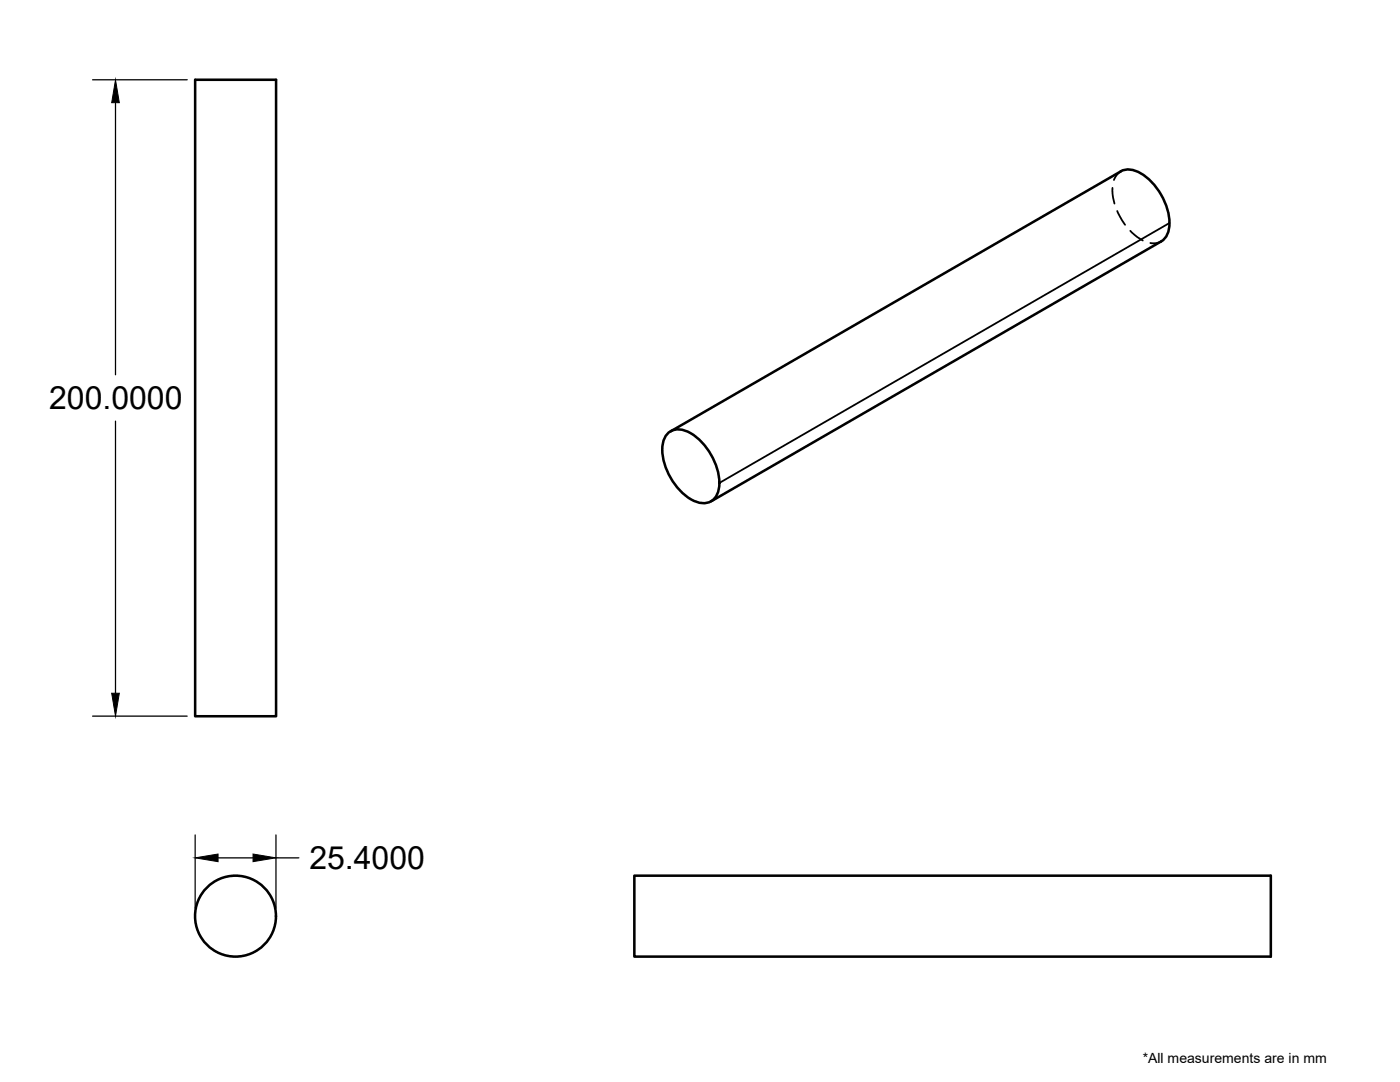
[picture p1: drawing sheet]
<svg xmlns="http://www.w3.org/2000/svg" width="279mm" height="216mm" viewBox="0 0 279 216" stroke-linecap="round" stroke-linejoin="round" font-family="sans-serif">
<!-- layer: MD_Visible -->
<g fill="none" stroke="#000" stroke-width=".51">
<path d="M38.9 15.9h16.2v127h-16.2zM223.7 34.2a4.3 4.3 0 0 1 4.4 .6 12.2 12.2 0 0 1 5.2 11 3.4 3.4 0 0 1-1.6 2.4l-89.8 51.8M223.7 34.2l-89.8 51.9M133.3 86.5a3.7 3.7 0 0 1 4.6 0 12.3 12.3 0 0 1 5.6 10.9 3.2 3.2 0 0 1-4.7 2.7 12.1 12.1 0 0 1-6.6-11.4l.3-.9zM126.6 174.7h127v16.2h-127z"/>
<circle cx="47" cy="182.8" r="8.1"/>
</g>
<!-- layer: MD_Hidden -->
<path d="M222 37.5v1.3l.4 1.8M223.7 34.2l-.8 .6-.6 1.1M223 42.1l1.5 2.8M225.6 46.1l1.4 1.2 1.1 .7M231.7 48.2l-.9 .3h-1.2" fill="none" stroke="#000" stroke-width=".36"/>
<!-- layer: MD_Visible Narrow -->
<path d="M233.4 44.5l-89.8 51.9" fill="none" stroke="#000" stroke-width=".36"/>
<!-- layer: 0 -->
<path d="M18.5 15.9h18.9M23.1 20.5v54.3M23.1 84v54.3M18.5 142.9h18.9M38.9 166.6v14.6M43.5 171.2h7M55.1 166.6v14.6M55.1 171.2h4.5" fill="none" stroke="#000" stroke-width=".25"/>
<path d="M23.1 15.9l.7 4.6h-1.5zM22.3 138.3h1.5l-.7 4.6zM38.9 171.2l4.6-.8v1.5zM50.5 170.4l4.6 .8-4.6 .7z" fill="#000" stroke="#000" stroke-width=".2"/>
<g font-size="6.4">
<text x="9.8" y="81.7">200.0000</text>
<text x="61.7" y="173.4">25.4000</text>
</g>
<text font-size="2.8" x="228" y="212">*All measurements are in mm</text>
</svg>
